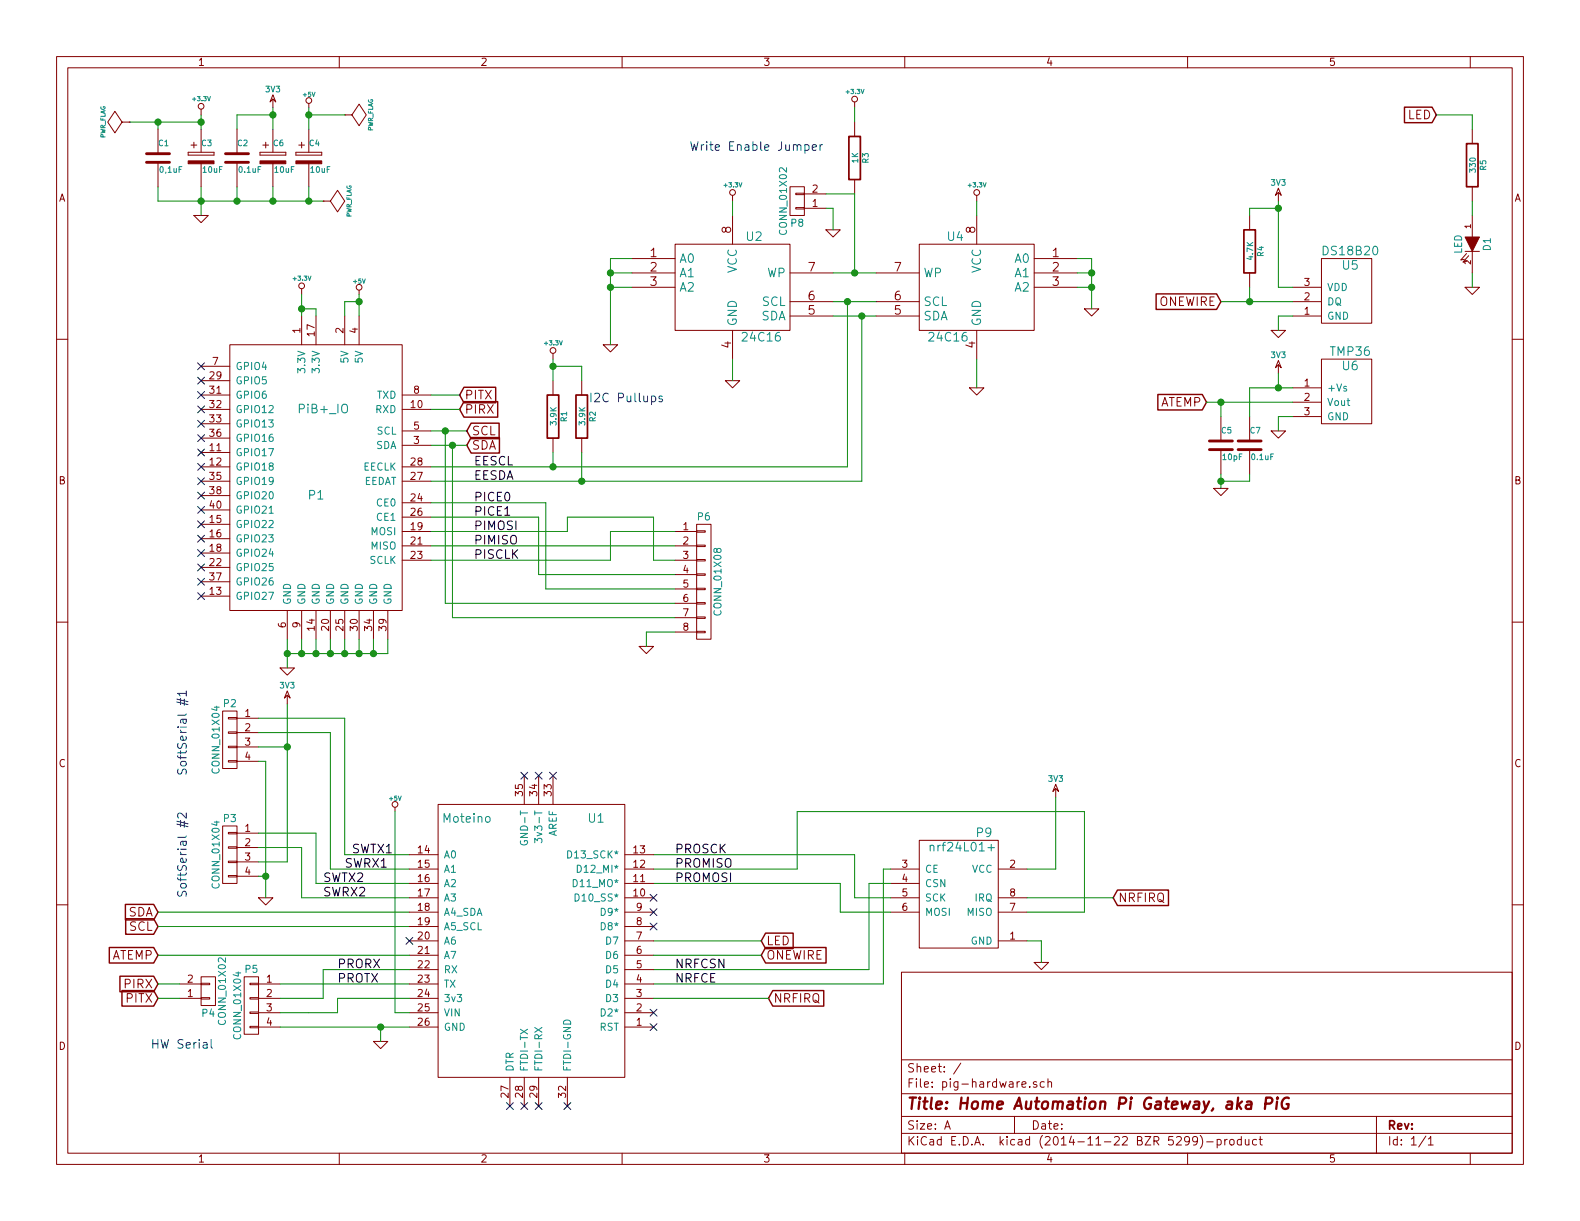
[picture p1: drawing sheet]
EESchema Schematic File Version 2
LIBS:power
LIBS:device
LIBS:transistors
LIBS:conn
LIBS:linear
LIBS:regul
LIBS:74xx
LIBS:cmos4000
LIBS:adc-dac
LIBS:memory
LIBS:xilinx
LIBS:special
LIBS:microcontrollers
LIBS:dsp
LIBS:microchip
LIBS:analog_switches
LIBS:motorola
LIBS:texas
LIBS:intel
LIBS:audio
LIBS:interface
LIBS:digital-audio
LIBS:philips
LIBS:display
LIBS:cypress
LIBS:siliconi
LIBS:opto
LIBS:atmel
LIBS:contrib
LIBS:valves
LIBS:KWJ
LIBS:lowPowerLabs
LIBS:sparkFun-Boards
LIBS:pig-hardware-cache
EELAYER 25 0
EELAYER END
$Descr A 11000 8500
encoding utf-8
Sheet 1 1
Title "Home Automation Pi Gateway, aka PiG"
Date ""
Rev ""
Comp ""
Comment1 ""
Comment2 ""
Comment3 ""
Comment4 ""
$EndDescr
$Comp
L PiB+_IO P1
U 1 1
P 2250 3300
F 0 "P1" H 2200 3150 60  0000 C CNN
F 1 "PiB+_IO" H 2250 3750 60  0000 C CNN
F 2 "Socket_Strips:Socket_Strip_Straight_2x20" H 2350 3300 60  0001 C CNN
F 3 "" H 2350 3300 60  0000 C CNN
	1    2250 3300
	1    0    0    -1  
$EndComp
$Comp
L GND #PWR01
U 1 1
P 5100 2650
F 0 "#PWR01" H 5100 2650 30  0001 C CNN
F 1 "GND" H 5100 2580 30  0001 C CNN
F 2 "" H 5100 2650 60  0000 C CNN
F 3 "" H 5100 2650 60  0000 C CNN
	1    5100 2650
	1    0    0    -1  
$EndComp
$Comp
L CONN_01X02 P8
U 1 1
P 5550 1400
F 0 "P8" H 5550 1550 50  0000 C CNN
F 1 "CONN_01X02" V 5650 1400 50  0000 C CNN
F 2 "Pin_Headers:Pin_Header_Straight_1x02" H 5550 1400 60  0001 C CNN
F 3 "" H 5550 1400 60  0000 C CNN
	1    5550 1400
	-1   0    0    1   
$EndComp
Text Label 3300 3350 0    60   ~ 0
EESDA
Text Label 3300 3250 0    60   ~ 0
EESCL
$Comp
L GND #PWR02
U 1 1
P 4250 2400
F 0 "#PWR02" H 4250 2400 30  0001 C CNN
F 1 "GND" H 4250 2330 30  0001 C CNN
F 2 "" H 4250 2400 60  0000 C CNN
F 3 "" H 4250 2400 60  0000 C CNN
	1    4250 2400
	1    0    0    -1  
$EndComp
$Comp
L C C2
U 1 1
P 1650 1100
F 0 "C2" H 1650 1200 40  0000 L CNN
F 1 "0.1uF" H 1656 1015 40  0000 L CNN
F 2 "Discret:C1" H 1688 950 30  0001 C CNN
F 3 "" H 1650 1100 60  0000 C CNN
	1    1650 1100
	1    0    0    -1  
$EndComp
$Comp
L R R3
U 1 1
P 5950 1100
F 0 "R3" V 6030 1100 40  0000 C CNN
F 1 "1K" V 5957 1101 40  0000 C CNN
F 2 "Discret:R1" V 5880 1100 30  0001 C CNN
F 3 "" H 5950 1100 30  0000 C CNN
	1    5950 1100
	1    0    0    -1  
$EndComp
$Comp
L CP2 C3
U 1 1
P 1400 1100
F 0 "C3" H 1400 1200 40  0000 L CNN
F 1 "10uF" H 1406 1015 40  0000 L CNN
F 2 "Discret:C1V5" H 1438 950 30  0001 C CNN
F 3 "" H 1400 1100 60  0000 C CNN
	1    1400 1100
	1    0    0    -1  
$EndComp
$Comp
L +3.3V #PWR03
U 1 1
P 2100 2050
F 0 "#PWR03" H 2100 2010 30  0001 C CNN
F 1 "+3.3V" H 2100 2160 30  0000 C CNN
F 2 "" H 2100 2050 60  0000 C CNN
F 3 "" H 2100 2050 60  0000 C CNN
	1    2100 2050
	1    0    0    -1  
$EndComp
$Comp
L GND #PWR04
U 1 1
P 1400 1500
F 0 "#PWR04" H 1400 1500 30  0001 C CNN
F 1 "GND" H 1400 1430 30  0001 C CNN
F 2 "" H 1400 1500 60  0000 C CNN
F 3 "" H 1400 1500 60  0000 C CNN
	1    1400 1500
	1    0    0    -1  
$EndComp
$Comp
L +5V #PWR05
U 1 1
P 2500 2050
F 0 "#PWR05" H 2500 2140 20  0001 C CNN
F 1 "+5V" H 2500 2140 30  0000 C CNN
F 2 "" H 2500 2050 60  0000 C CNN
F 3 "" H 2500 2050 60  0000 C CNN
	1    2500 2050
	1    0    0    -1  
$EndComp
$Comp
L CP2 C4
U 1 1
P 2150 1100
F 0 "C4" H 2150 1200 40  0000 L CNN
F 1 "10uF" H 2156 1015 40  0000 L CNN
F 2 "Discret:C1V5" H 2188 950 30  0001 C CNN
F 3 "" H 2150 1100 60  0000 C CNN
	1    2150 1100
	1    0    0    -1  
$EndComp
$Comp
L +3.3V #PWR06
U 1 1
P 1400 800
F 0 "#PWR06" H 1400 760 30  0001 C CNN
F 1 "+3.3V" H 1400 910 30  0000 C CNN
F 2 "" H 1400 800 60  0000 C CNN
F 3 "" H 1400 800 60  0000 C CNN
	1    1400 800 
	1    0    0    -1  
$EndComp
$Comp
L +5V #PWR07
U 1 1
P 2150 750
F 0 "#PWR07" H 2150 840 20  0001 C CNN
F 1 "+5V" H 2150 840 30  0000 C CNN
F 2 "" H 2150 750 60  0000 C CNN
F 3 "" H 2150 750 60  0000 C CNN
	1    2150 750 
	1    0    0    -1  
$EndComp
$Comp
L +3.3V #PWR08
U 1 1
P 5100 1400
F 0 "#PWR08" H 5100 1360 30  0001 C CNN
F 1 "+3.3V" H 5100 1510 30  0000 C CNN
F 2 "" H 5100 1400 60  0000 C CNN
F 3 "" H 5100 1400 60  0000 C CNN
	1    5100 1400
	1    0    0    -1  
$EndComp
$Comp
L 24C16 U2
U 1 1
P 5100 2000
F 0 "U2" H 5250 2350 60  0000 C CNN
F 1 "24C16" H 5300 1650 60  0000 C CNN
F 2 "Power_Integrations:PDIP-8" H 5100 2000 60  0001 C CNN
F 3 "" H 5100 2000 60  0000 C CNN
	1    5100 2000
	1    0    0    -1  
$EndComp
$Comp
L 24C16 U4
U 1 1
P 6800 2000
F 0 "U4" H 6950 2350 60  0000 C CNN
F 1 "24C16" H 7000 1650 60  0000 C CNN
F 2 "SMD_Packages:SOIC-8-W" H 6800 2000 60  0001 C CNN
F 3 "" H 6800 2000 60  0000 C CNN
	1    6800 2000
	-1   0    0    -1  
$EndComp
$Comp
L GND #PWR09
U 1 1
P 5800 1600
F 0 "#PWR09" H 5800 1600 30  0001 C CNN
F 1 "GND" H 5800 1530 30  0001 C CNN
F 2 "" H 5800 1600 60  0000 C CNN
F 3 "" H 5800 1600 60  0000 C CNN
	1    5800 1600
	1    0    0    -1  
$EndComp
$Comp
L +3.3V #PWR010
U 1 1
P 5950 750
F 0 "#PWR010" H 5950 710 30  0001 C CNN
F 1 "+3.3V" H 5950 860 30  0000 C CNN
F 2 "" H 5950 750 60  0000 C CNN
F 3 "" H 5950 750 60  0000 C CNN
	1    5950 750 
	1    0    0    -1  
$EndComp
$Comp
L GND #PWR011
U 1 1
P 6800 2700
F 0 "#PWR011" H 6800 2700 30  0001 C CNN
F 1 "GND" H 6800 2630 30  0001 C CNN
F 2 "" H 6800 2700 60  0000 C CNN
F 3 "" H 6800 2700 60  0000 C CNN
	1    6800 2700
	1    0    0    -1  
$EndComp
$Comp
L GND #PWR012
U 1 1
P 7600 2150
F 0 "#PWR012" H 7600 2150 30  0001 C CNN
F 1 "GND" H 7600 2080 30  0001 C CNN
F 2 "" H 7600 2150 60  0000 C CNN
F 3 "" H 7600 2150 60  0000 C CNN
	1    7600 2150
	1    0    0    -1  
$EndComp
$Comp
L +3.3V #PWR013
U 1 1
P 6800 1400
F 0 "#PWR013" H 6800 1360 30  0001 C CNN
F 1 "+3.3V" H 6800 1510 30  0000 C CNN
F 2 "" H 6800 1400 60  0000 C CNN
F 3 "" H 6800 1400 60  0000 C CNN
	1    6800 1400
	1    0    0    -1  
$EndComp
Wire Wire Line
	3000 3250 3850 3250
Wire Wire Line
	3850 3250 5900 3250
Wire Wire Line
	3000 3350 4050 3350
Wire Wire Line
	4050 3350 6000 3350
Wire Wire Line
	5100 2500 5100 2650
Wire Wire Line
	4250 1800 4250 1900
Wire Wire Line
	4250 1900 4250 2000
Wire Wire Line
	4250 2000 4250 2400
Wire Wire Line
	4400 1800 4250 1800
Wire Wire Line
	4400 1900 4250 1900
Connection ~ 4250 1900
Wire Wire Line
	4400 2000 4250 2000
Connection ~ 4250 2000
Wire Wire Line
	1400 1300 1400 1400
Wire Wire Line
	1400 1400 1400 1500
Wire Wire Line
	2150 1400 2150 1300
Wire Wire Line
	1100 1400 1400 1400
Wire Wire Line
	1400 1400 1650 1400
Wire Wire Line
	1650 1400 1900 1400
Wire Wire Line
	1900 1400 2150 1400
Wire Wire Line
	2150 1400 2250 1400
Connection ~ 1400 1400
Wire Wire Line
	2150 750  2150 800 
Wire Wire Line
	2150 800  2150 900 
Wire Wire Line
	1400 800  1400 850 
Wire Wire Line
	1400 850  1400 900 
Wire Wire Line
	900  850  1100 850 
Wire Wire Line
	1100 850  1400 850 
Connection ~ 1400 850 
Wire Wire Line
	2100 2050 2100 2150
Wire Wire Line
	2100 2150 2100 2200
Wire Wire Line
	2200 2200 2200 2150
Wire Wire Line
	2200 2150 2100 2150
Connection ~ 2100 2150
Wire Wire Line
	2500 2050 2500 2100
Wire Wire Line
	2500 2100 2500 2200
Wire Wire Line
	2400 2200 2400 2100
Wire Wire Line
	2400 2100 2500 2100
Connection ~ 2500 2100
Wire Wire Line
	5100 1500 5100 1400
Wire Wire Line
	5750 1450 5800 1450
Wire Wire Line
	5800 1450 5800 1600
Wire Wire Line
	5750 1350 5950 1350
Wire Wire Line
	5950 1350 5950 1900
Wire Wire Line
	5800 1900 5950 1900
Wire Wire Line
	5950 1900 6100 1900
Wire Wire Line
	5950 850  5950 750 
Wire Wire Line
	5800 2200 6000 2200
Wire Wire Line
	6000 2200 6100 2200
Wire Wire Line
	5800 2100 5900 2100
Wire Wire Line
	5900 2100 6100 2100
Connection ~ 5950 1900
Wire Wire Line
	6800 1500 6800 1400
Wire Wire Line
	7600 2000 7500 2000
Wire Wire Line
	7600 1800 7600 1900
Wire Wire Line
	7600 1900 7600 2000
Wire Wire Line
	7600 2000 7600 2150
Wire Wire Line
	7500 1800 7600 1800
Connection ~ 7600 2000
Wire Wire Line
	7500 1900 7600 1900
Connection ~ 7600 1900
Wire Wire Line
	6800 2500 6800 2700
Wire Wire Line
	5900 3250 5900 2100
Connection ~ 5900 2100
Wire Wire Line
	6000 3350 6000 2200
Connection ~ 6000 2200
$Comp
L PWR_FLAG #FLG014
U 1 1
P 2400 800
F 0 "#FLG014" H 2400 895 30  0001 C CNN
F 1 "PWR_FLAG" H 2400 980 30  0000 C CNN
F 2 "" H 2400 800 60  0000 C CNN
F 3 "" H 2400 800 60  0000 C CNN
	1    2400 800 
	0    1    1    0   
$EndComp
$Comp
L PWR_FLAG #FLG015
U 1 1
P 2250 1400
F 0 "#FLG015" H 2250 1495 30  0001 C CNN
F 1 "PWR_FLAG" H 2250 1580 30  0000 C CNN
F 2 "" H 2250 1400 60  0000 C CNN
F 3 "" H 2250 1400 60  0000 C CNN
	1    2250 1400
	0    1    1    0   
$EndComp
$Comp
L PWR_FLAG #FLG016
U 1 1
P 900 850
F 0 "#FLG016" H 900 945 30  0001 C CNN
F 1 "PWR_FLAG" H 900 1030 30  0000 C CNN
F 2 "" H 900 850 60  0000 C CNN
F 3 "" H 900 850 60  0000 C CNN
	1    900  850 
	0    -1   -1   0   
$EndComp
Connection ~ 2150 1400
Wire Wire Line
	2400 800  2150 800 
Connection ~ 2150 800 
$Comp
L GND #PWR017
U 1 1
P 2000 4650
F 0 "#PWR017" H 2000 4650 30  0001 C CNN
F 1 "GND" H 2000 4580 30  0001 C CNN
F 2 "" H 2000 4650 60  0000 C CNN
F 3 "" H 2000 4650 60  0000 C CNN
	1    2000 4650
	1    0    0    -1  
$EndComp
Wire Wire Line
	2000 4450 2000 4550
Wire Wire Line
	2000 4550 2000 4650
Wire Wire Line
	2700 4550 2700 4450
Wire Wire Line
	2000 4550 2100 4550
Wire Wire Line
	2100 4550 2200 4550
Wire Wire Line
	2200 4550 2300 4550
Wire Wire Line
	2300 4550 2400 4550
Wire Wire Line
	2400 4550 2500 4550
Wire Wire Line
	2500 4550 2600 4550
Wire Wire Line
	2600 4550 2700 4550
Connection ~ 2000 4550
Wire Wire Line
	2100 4450 2100 4550
Connection ~ 2100 4550
Wire Wire Line
	2200 4450 2200 4550
Connection ~ 2200 4550
Wire Wire Line
	2300 4450 2300 4550
Connection ~ 2300 4550
Wire Wire Line
	2400 4450 2400 4550
Connection ~ 2400 4550
Wire Wire Line
	2500 4450 2500 4550
Connection ~ 2500 4550
Wire Wire Line
	2600 4450 2600 4550
Connection ~ 2600 4550
$Comp
L DS18B20 U5
U 1 1
P 9400 2050
F 0 "U5" H 9400 2250 60  0000 C CNN
F 1 "DS18B20" H 9400 2350 60  0000 C CNN
F 2 "Housings_TO-92:TO-92-Free-inline-narrow-oval" H 9500 2200 60  0001 C CNN
F 3 "" H 9500 2200 60  0000 C CNN
	1    9400 2050
	1    0    0    -1  
$EndComp
$Comp
L TMP36 U6
U 1 1
P 9400 2750
F 0 "U6" H 9400 2950 60  0000 C CNN
F 1 "TMP36" H 9400 3050 60  0000 C CNN
F 2 "Housings_TO-92:TO-92-Free-inline-narrow-oval" H 9500 2900 60  0001 C CNN
F 3 "" H 9500 2900 60  0000 C CNN
	1    9400 2750
	1    0    0    -1  
$EndComp
$Comp
L CONN_01X04 P5
U 1 1
P 1750 7000
F 0 "P5" H 1750 7250 50  0000 C CNN
F 1 "CONN_01X04" V 1850 7000 50  0000 C CNN
F 2 "Pin_Headers:Pin_Header_Straight_1x04" H 1750 7000 60  0001 C CNN
F 3 "" H 1750 7000 60  0000 C CNN
	1    1750 7000
	-1   0    0    -1  
$EndComp
Text Notes 4800 1050 0    60   ~ 0
Write Enable Jumper
Text Notes 1050 7300 0    60   ~ 0
HW Serial
Text Notes 1300 5400 1    60   ~ 0
SoftSerial #1
Text Notes 1300 6250 1    60   ~ 0
SoftSerial #2
$Comp
L R R1
U 1 1
P 3850 2900
F 0 "R1" V 3930 2900 40  0000 C CNN
F 1 "3.9K" V 3857 2901 40  0000 C CNN
F 2 "Discret:R1" V 3780 2900 30  0001 C CNN
F 3 "" H 3850 2900 30  0000 C CNN
	1    3850 2900
	1    0    0    -1  
$EndComp
$Comp
L R R2
U 1 1
P 4050 2900
F 0 "R2" V 4130 2900 40  0000 C CNN
F 1 "3.9K" V 4057 2901 40  0000 C CNN
F 2 "Discret:R1" V 3980 2900 30  0001 C CNN
F 3 "" H 4050 2900 30  0000 C CNN
	1    4050 2900
	1    0    0    -1  
$EndComp
$Comp
L +3.3V #PWR018
U 1 1
P 3850 2500
F 0 "#PWR018" H 3850 2460 30  0001 C CNN
F 1 "+3.3V" H 3850 2610 30  0000 C CNN
F 2 "" H 3850 2500 60  0000 C CNN
F 3 "" H 3850 2500 60  0000 C CNN
	1    3850 2500
	1    0    0    -1  
$EndComp
Wire Wire Line
	3850 2500 3850 2550
Wire Wire Line
	3850 2550 3850 2650
Wire Wire Line
	4050 2650 4050 2550
Wire Wire Line
	4050 2550 3850 2550
Connection ~ 3850 2550
Wire Wire Line
	3850 3150 3850 3250
Connection ~ 3850 3250
Wire Wire Line
	4050 3150 4050 3350
Connection ~ 4050 3350
Text Notes 4100 2800 0    60   ~ 0
I2C Pullups
$Comp
L 3V3 #PWR019
U 1 1
P 8900 2600
F 0 "#PWR019" H 8900 2700 40  0001 C CNN
F 1 "3V3" H 8900 2725 40  0000 C CNN
F 2 "" H 8900 2600 60  0000 C CNN
F 3 "" H 8900 2600 60  0000 C CNN
	1    8900 2600
	1    0    0    -1  
$EndComp
$Comp
L nrf24L01+ P9
U 1 1
P 6550 6000
F 0 "P9" H 6850 6200 60  0000 C CNN
F 1 "nrf24L01+" H 6700 6100 60  0000 C CNN
F 2 "MyFootprints:nrf24L01" H 6550 6000 60  0001 C CNN
F 3 "" H 6550 6000 60  0000 C CNN
	1    6550 6000
	1    0    0    -1  
$EndComp
Text GLabel 3250 3000 2    60   Input ~ 0
SCL
Text GLabel 3250 3100 2    60   Input ~ 0
SDA
Wire Wire Line
	3000 3000 3100 3000
Wire Wire Line
	3100 3000 3250 3000
Wire Wire Line
	3000 3100 3150 3100
Wire Wire Line
	3150 3100 3250 3100
Wire Wire Line
	8700 2700 8900 2700
Wire Wire Line
	8900 2700 9000 2700
Wire Wire Line
	8900 2700 8900 2600
$Comp
L 3V3 #PWR020
U 1 1
P 8900 1400
F 0 "#PWR020" H 8900 1500 40  0001 C CNN
F 1 "3V3" H 8900 1525 40  0000 C CNN
F 2 "" H 8900 1400 60  0000 C CNN
F 3 "" H 8900 1400 60  0000 C CNN
	1    8900 1400
	1    0    0    -1  
$EndComp
$Comp
L GND #PWR021
U 1 1
P 8900 3000
F 0 "#PWR021" H 8900 3000 30  0001 C CNN
F 1 "GND" H 8900 2930 30  0001 C CNN
F 2 "" H 8900 3000 60  0000 C CNN
F 3 "" H 8900 3000 60  0000 C CNN
	1    8900 3000
	1    0    0    -1  
$EndComp
$Comp
L GND #PWR022
U 1 1
P 8900 2300
F 0 "#PWR022" H 8900 2300 30  0001 C CNN
F 1 "GND" H 8900 2230 30  0001 C CNN
F 2 "" H 8900 2300 60  0000 C CNN
F 3 "" H 8900 2300 60  0000 C CNN
	1    8900 2300
	1    0    0    -1  
$EndComp
Wire Wire Line
	9000 2900 8900 2900
Wire Wire Line
	8900 2900 8900 3000
Wire Wire Line
	8900 2000 9000 2000
Wire Wire Line
	8900 1400 8900 1450
Wire Wire Line
	8900 1450 8900 2000
Wire Wire Line
	9000 2200 8900 2200
Wire Wire Line
	8900 2200 8900 2300
$Comp
L GND #PWR023
U 1 1
P 10250 2000
F 0 "#PWR023" H 10250 2000 30  0001 C CNN
F 1 "GND" H 10250 1930 30  0001 C CNN
F 2 "" H 10250 2000 60  0000 C CNN
F 3 "" H 10250 2000 60  0000 C CNN
	1    10250 2000
	1    0    0    -1  
$EndComp
$Comp
L R R5
U 1 1
P 10250 1150
F 0 "R5" V 10330 1150 40  0000 C CNN
F 1 "330" V 10257 1151 40  0000 C CNN
F 2 "Discret:R1" V 10180 1150 30  0001 C CNN
F 3 "" H 10250 1150 30  0000 C CNN
	1    10250 1150
	1    0    0    -1  
$EndComp
$Comp
L LED D1
U 1 1
P 10250 1700
F 0 "D1" H 10250 1800 50  0000 C CNN
F 1 "LED" H 10250 1600 50  0000 C CNN
F 2 "LEDs:LED-3MM" H 10250 1700 60  0001 C CNN
F 3 "" H 10250 1700 60  0000 C CNN
	1    10250 1700
	0    1    1    0   
$EndComp
Wire Wire Line
	10250 1400 10250 1500
Wire Wire Line
	10250 1900 10250 2000
$Comp
L C C5
U 1 1
P 8500 3100
F 0 "C5" H 8500 3200 40  0000 L CNN
F 1 "10pF" H 8506 3015 40  0000 L CNN
F 2 "Discret:C1" H 8538 2950 30  0001 C CNN
F 3 "" H 8500 3100 60  0000 C CNN
	1    8500 3100
	1    0    0    -1  
$EndComp
$Comp
L GND #PWR024
U 1 1
P 8500 3400
F 0 "#PWR024" H 8500 3400 30  0001 C CNN
F 1 "GND" H 8500 3330 30  0001 C CNN
F 2 "" H 8500 3400 60  0000 C CNN
F 3 "" H 8500 3400 60  0000 C CNN
	1    8500 3400
	1    0    0    -1  
$EndComp
Wire Wire Line
	8500 3300 8500 3350
Wire Wire Line
	8500 3350 8500 3400
Wire Wire Line
	4550 5950 5950 5950
Wire Wire Line
	5550 6050 4550 6050
Wire Wire Line
	5550 5650 5550 6050
Wire Wire Line
	4550 6150 5850 6150
Wire Wire Line
	6200 6250 5950 6250
Wire Wire Line
	5950 6250 5950 5950
Wire Wire Line
	6200 6350 5850 6350
Wire Wire Line
	5850 6350 5850 6150
Wire Wire Line
	7150 6350 7550 6350
Wire Wire Line
	7550 6350 7550 5650
Wire Wire Line
	7550 5650 5550 5650
Text Label 4700 6050 0    60   ~ 0
PROMISO
Text Label 4700 5950 0    60   ~ 0
PROSCK
Text Label 4700 6150 0    60   ~ 0
PROMOSI
Text GLabel 8400 2800 0    60   Input ~ 0
ATEMP
Text GLabel 8500 2100 0    60   Input ~ 0
ONEWIRE
$Comp
L R R4
U 1 1
P 8700 1750
F 0 "R4" V 8780 1750 40  0000 C CNN
F 1 "4.7K" V 8707 1751 40  0000 C CNN
F 2 "Discret:R1" V 8630 1750 30  0001 C CNN
F 3 "" H 8700 1750 30  0000 C CNN
	1    8700 1750
	1    0    0    -1  
$EndComp
Wire Wire Line
	8700 1500 8700 1450
Wire Wire Line
	8700 1450 8900 1450
Connection ~ 8900 1450
Wire Wire Line
	8500 2100 8700 2100
Wire Wire Line
	8700 2100 9000 2100
Wire Wire Line
	8700 2000 8700 2100
Connection ~ 8700 2100
Wire Wire Line
	8400 2800 8500 2800
Wire Wire Line
	8500 2800 9000 2800
Wire Wire Line
	8500 2900 8500 2800
Connection ~ 8500 2800
Text GLabel 10000 800  0    60   Input ~ 0
LED
Wire Wire Line
	10000 800  10250 800 
Wire Wire Line
	10250 800  10250 900 
$Comp
L 3V3 #PWR025
U 1 1
P 7350 5550
F 0 "#PWR025" H 7350 5650 40  0001 C CNN
F 1 "3V3" H 7350 5675 40  0000 C CNN
F 2 "" H 7350 5550 60  0000 C CNN
F 3 "" H 7350 5550 60  0000 C CNN
	1    7350 5550
	1    0    0    -1  
$EndComp
Wire Wire Line
	7350 6050 7150 6050
Wire Wire Line
	7350 5550 7350 6050
$Comp
L GND #PWR027
U 1 1
P 7250 6700
F 0 "#PWR027" H 7250 6700 30  0001 C CNN
F 1 "GND" H 7250 6630 30  0001 C CNN
F 2 "" H 7250 6700 60  0000 C CNN
F 3 "" H 7250 6700 60  0000 C CNN
	1    7250 6700
	1    0    0    -1  
$EndComp
Wire Wire Line
	7150 6550 7250 6550
Wire Wire Line
	7250 6550 7250 6700
Text GLabel 1100 6450 0    60   Input ~ 0
SCL
Text GLabel 1100 6350 0    60   Input ~ 0
SDA
Wire Wire Line
	2850 6350 1100 6350
Wire Wire Line
	1100 6450 2850 6450
Text GLabel 7750 6250 2    60   Input ~ 0
NRFIRQ
Wire Wire Line
	7750 6250 7150 6250
$Comp
L C C1
U 1 1
P 1100 1100
F 0 "C1" H 1100 1200 40  0000 L CNN
F 1 "0,1uF" H 1106 1015 40  0000 L CNN
F 2 "Discret:C1" H 1138 950 30  0001 C CNN
F 3 "" H 1100 1100 60  0000 C CNN
	1    1100 1100
	1    0    0    -1  
$EndComp
Wire Wire Line
	1100 900  1100 850 
Connection ~ 1100 850 
Wire Wire Line
	1100 1300 1100 1400
$Comp
L +5V #PWR028
U 1 1
P 2750 5650
F 0 "#PWR028" H 2750 5740 20  0001 C CNN
F 1 "+5V" H 2750 5740 30  0000 C CNN
F 2 "" H 2750 5650 60  0000 C CNN
F 3 "" H 2750 5650 60  0000 C CNN
	1    2750 5650
	1    0    0    -1  
$EndComp
Wire Wire Line
	2750 7050 2750 5650
$Comp
L GND #PWR031
U 1 1
P 2650 7250
F 0 "#PWR031" H 2650 7250 30  0001 C CNN
F 1 "GND" H 2650 7180 30  0001 C CNN
F 2 "" H 2650 7250 60  0000 C CNN
F 3 "" H 2650 7250 60  0000 C CNN
	1    2650 7250
	1    0    0    -1  
$EndComp
Text GLabel 3200 2750 2    60   Input ~ 0
PITX
Text GLabel 3200 2850 2    60   Input ~ 0
PIRX
Wire Wire Line
	3000 2750 3200 2750
Wire Wire Line
	3200 2850 3000 2850
$Comp
L CONN_01X02 P4
U 1 1
P 1450 6900
F 0 "P4" H 1450 7050 50  0000 C CNN
F 1 "CONN_01X02" V 1550 6900 50  0000 C CNN
F 2 "Pin_Headers:Pin_Header_Straight_1x02" H 1450 6900 60  0001 C CNN
F 3 "" H 1450 6900 60  0000 C CNN
	1    1450 6900
	1    0    0    1   
$EndComp
Text GLabel 1100 6950 0    60   Input ~ 0
PITX
Text GLabel 1100 6850 0    60   Input ~ 0
PIRX
$Comp
L CONN_01X04 P3
U 1 1
P 1600 5950
F 0 "P3" H 1600 6200 50  0000 C CNN
F 1 "CONN_01X04" V 1700 5950 50  0000 C CNN
F 2 "Pin_Headers:Pin_Header_Straight_1x04" H 1600 5950 60  0001 C CNN
F 3 "" H 1600 5950 60  0000 C CNN
	1    1600 5950
	-1   0    0    -1  
$EndComp
$Comp
L CONN_01X04 P2
U 1 1
P 1600 5150
F 0 "P2" H 1600 5400 50  0000 C CNN
F 1 "CONN_01X04" V 1700 5150 50  0000 C CNN
F 2 "Pin_Headers:Pin_Header_Straight_1x04" H 1600 5150 60  0001 C CNN
F 3 "" H 1600 5150 60  0000 C CNN
	1    1600 5150
	-1   0    0    -1  
$EndComp
Wire Wire Line
	1100 6850 1250 6850
Wire Wire Line
	1250 6950 1100 6950
Wire Wire Line
	1950 6850 2850 6850
Wire Wire Line
	1950 6950 2250 6950
Wire Wire Line
	1950 7050 2150 7050
Wire Wire Line
	2150 7050 2350 7050
Wire Wire Line
	6200 6150 6050 6150
Wire Wire Line
	6050 6150 6050 6750
Wire Wire Line
	6050 6750 4550 6750
Wire Wire Line
	6200 6050 6150 6050
Wire Wire Line
	6150 6050 6150 6850
Wire Wire Line
	6150 6850 4550 6850
Text Label 4700 6750 0    60   ~ 0
NRFCSN
Text Label 4700 6850 0    60   ~ 0
NRFCE
Text GLabel 5350 6950 2    60   Input ~ 0
NRFIRQ
Text GLabel 5300 6650 2    60   Input ~ 0
ONEWIRE
Text GLabel 1100 6650 0    60   Input ~ 0
ATEMP
Text Label 2350 6850 0    60   ~ 0
PROTX
Text Label 2350 6750 0    60   ~ 0
PRORX
$Comp
L 3V3 #PWR033
U 1 1
P 2000 4900
F 0 "#PWR033" H 2000 5000 40  0001 C CNN
F 1 "3V3" H 2000 5025 40  0000 C CNN
F 2 "" H 2000 4900 60  0000 C CNN
F 3 "" H 2000 4900 60  0000 C CNN
	1    2000 4900
	1    0    0    -1  
$EndComp
Wire Wire Line
	1800 5200 2000 5200
Wire Wire Line
	2000 4900 2000 5200
Wire Wire Line
	2000 5200 2000 6000
Wire Wire Line
	2000 6000 1800 6000
Connection ~ 2000 5200
$Comp
L GND #PWR034
U 1 1
P 1850 6250
F 0 "#PWR034" H 1850 6250 30  0001 C CNN
F 1 "GND" H 1850 6180 30  0001 C CNN
F 2 "" H 1850 6250 60  0000 C CNN
F 3 "" H 1850 6250 60  0000 C CNN
	1    1850 6250
	1    0    0    -1  
$EndComp
Wire Wire Line
	1800 5300 1850 5300
Wire Wire Line
	1850 5300 1850 6100
Wire Wire Line
	1850 6100 1850 6250
Wire Wire Line
	1800 6100 1850 6100
Connection ~ 1850 6100
Wire Wire Line
	2850 5950 2400 5950
Wire Wire Line
	2400 5950 2400 5000
Wire Wire Line
	2400 5000 1800 5000
Wire Wire Line
	1800 5100 2300 5100
Wire Wire Line
	2300 5100 2300 6050
Wire Wire Line
	2300 6050 2850 6050
Wire Wire Line
	2850 6150 2200 6150
Wire Wire Line
	2200 6150 2200 5800
Wire Wire Line
	2200 5800 1800 5800
Wire Wire Line
	1800 5900 2100 5900
Wire Wire Line
	2100 5900 2100 6250
Wire Wire Line
	2100 6250 2850 6250
Text Label 2450 5950 0    60   ~ 0
SWTX1
Text Label 2400 6050 0    60   ~ 0
SWRX1
Text Label 2250 6150 0    60   ~ 0
SWTX2
Text Label 2250 6250 0    60   ~ 0
SWRX2
Text GLabel 5300 6550 2    60   Input ~ 0
LED
Wire Wire Line
	5300 6550 4550 6550
$Comp
L CONN_01X08 P6
U 1 1
P 4900 4050
F 0 "P6" H 4900 4500 50  0000 C CNN
F 1 "CONN_01X08" V 5000 4050 50  0000 C CNN
F 2 "Pin_Headers:Pin_Header_Straight_1x08" H 4900 4050 60  0001 C CNN
F 3 "" H 4900 4050 60  0000 C CNN
	1    4900 4050
	1    0    0    -1  
$EndComp
$Comp
L GND #PWR035
U 1 1
P 4500 4500
F 0 "#PWR035" H 4500 4500 30  0001 C CNN
F 1 "GND" H 4500 4430 30  0001 C CNN
F 2 "" H 4500 4500 60  0000 C CNN
F 3 "" H 4500 4500 60  0000 C CNN
	1    4500 4500
	1    0    0    -1  
$EndComp
$Comp
L C C7
U 1 1
P 8700 3100
F 0 "C7" H 8700 3200 40  0000 L CNN
F 1 "0.1uF" H 8706 3015 40  0000 L CNN
F 2 "Discret:C1" H 8738 2950 30  0001 C CNN
F 3 "" H 8700 3100 60  0000 C CNN
	1    8700 3100
	1    0    0    -1  
$EndComp
Wire Wire Line
	8700 3300 8700 3350
Wire Wire Line
	8700 3350 8500 3350
Connection ~ 8500 3350
Wire Wire Line
	8700 2900 8700 2700
Connection ~ 8900 2700
$Comp
L CP2 C6
U 1 1
P 1900 1100
F 0 "C6" H 1900 1200 40  0000 L CNN
F 1 "10uF" H 1906 1015 40  0000 L CNN
F 2 "Discret:C1V5" H 1938 950 30  0001 C CNN
F 3 "" H 1900 1100 60  0000 C CNN
	1    1900 1100
	1    0    0    -1  
$EndComp
Wire Wire Line
	1900 1300 1900 1400
Connection ~ 1900 1400
$Comp
L 3V3 #PWR036
U 1 1
P 1900 750
F 0 "#PWR036" H 1900 850 40  0001 C CNN
F 1 "3V3" H 1900 875 40  0000 C CNN
F 2 "" H 1900 750 60  0000 C CNN
F 3 "" H 1900 750 60  0000 C CNN
	1    1900 750 
	1    0    0    -1  
$EndComp
Wire Wire Line
	1900 750  1900 800 
Wire Wire Line
	1900 800  1900 900 
NoConn ~ 1400 4150
NoConn ~ 1400 4050
NoConn ~ 1400 3950
NoConn ~ 1400 3850
NoConn ~ 1400 3750
NoConn ~ 1400 3650
NoConn ~ 1400 3550
NoConn ~ 1400 3450
NoConn ~ 1400 3250
NoConn ~ 1400 3150
NoConn ~ 1400 2650
NoConn ~ 1400 2550
Wire Wire Line
	1650 1300 1650 1400
Connection ~ 1650 1400
Wire Wire Line
	1650 900  1650 800 
Wire Wire Line
	1650 800  1900 800 
Connection ~ 1900 800 
Wire Wire Line
	3000 3700 3950 3700
Wire Wire Line
	3000 3800 4700 3800
Wire Wire Line
	3000 3900 4250 3900
Wire Wire Line
	3100 3000 3100 4200
Connection ~ 3100 3000
Wire Wire Line
	3150 3100 3150 4300
Connection ~ 3150 3100
Wire Wire Line
	3000 3500 3800 3500
Wire Wire Line
	3800 3500 3800 4100
Wire Wire Line
	3000 3600 3750 3600
Wire Wire Line
	3750 3600 3750 4000
Text Label 3300 3500 0    60   ~ 0
PICE0
Text Label 3300 3600 0    60   ~ 0
PICE1
Text Label 3300 3700 0    60   ~ 0
PIMOSI
Text Label 3300 3800 0    60   ~ 0
PIMISO
Text Label 3300 3900 0    60   ~ 0
PISCLK
Wire Wire Line
	4700 4400 4500 4400
Wire Wire Line
	4500 4400 4500 4500
NoConn ~ 1400 2750
NoConn ~ 1400 2850
NoConn ~ 1400 2950
NoConn ~ 1400 3050
NoConn ~ 1400 3350
Wire Wire Line
	3100 4200 4700 4200
Wire Wire Line
	3150 4300 4700 4300
Wire Wire Line
	4250 3900 4250 3700
Wire Wire Line
	4250 3700 4700 3700
Wire Wire Line
	3950 3700 3950 3600
Wire Wire Line
	3950 3600 4550 3600
Wire Wire Line
	4550 3600 4550 3900
Wire Wire Line
	4550 3900 4700 3900
Wire Wire Line
	3750 4000 4700 4000
Wire Wire Line
	3800 4100 4700 4100
$Comp
L Moteino U1
U 1 1
P 3750 6550
F 0 "U1" H 4150 7400 60  0000 C CNN
F 1 "Moteino" H 3250 7400 60  0000 C CNN
F 2 "" H 3750 6550 60  0000 C CNN
F 3 "" H 3750 6550 60  0000 C CNN
	1    3750 6550
	1    0    0    -1  
$EndComp
Wire Wire Line
	1950 7150 2650 7150
Wire Wire Line
	2650 7150 2850 7150
Wire Wire Line
	2650 7150 2650 7250
Wire Wire Line
	2250 6950 2250 6750
Wire Wire Line
	2250 6750 2850 6750
Connection ~ 2650 7150
Wire Wire Line
	2350 7050 2350 6950
Wire Wire Line
	2350 6950 2850 6950
Wire Wire Line
	2750 7050 2850 7050
Wire Wire Line
	4550 6950 5350 6950
Wire Wire Line
	1100 6650 2850 6650
Wire Wire Line
	4550 6650 5300 6650
NoConn ~ 4550 6250
NoConn ~ 4550 7050
NoConn ~ 4550 6350
NoConn ~ 4550 6450
NoConn ~ 2850 6550
NoConn ~ 3650 5400
NoConn ~ 3750 5400
NoConn ~ 3850 5400
NoConn ~ 4550 7150
NoConn ~ 3950 7700
NoConn ~ 3750 7700
NoConn ~ 3650 7700
NoConn ~ 3550 7700
$EndSCHEMATC
